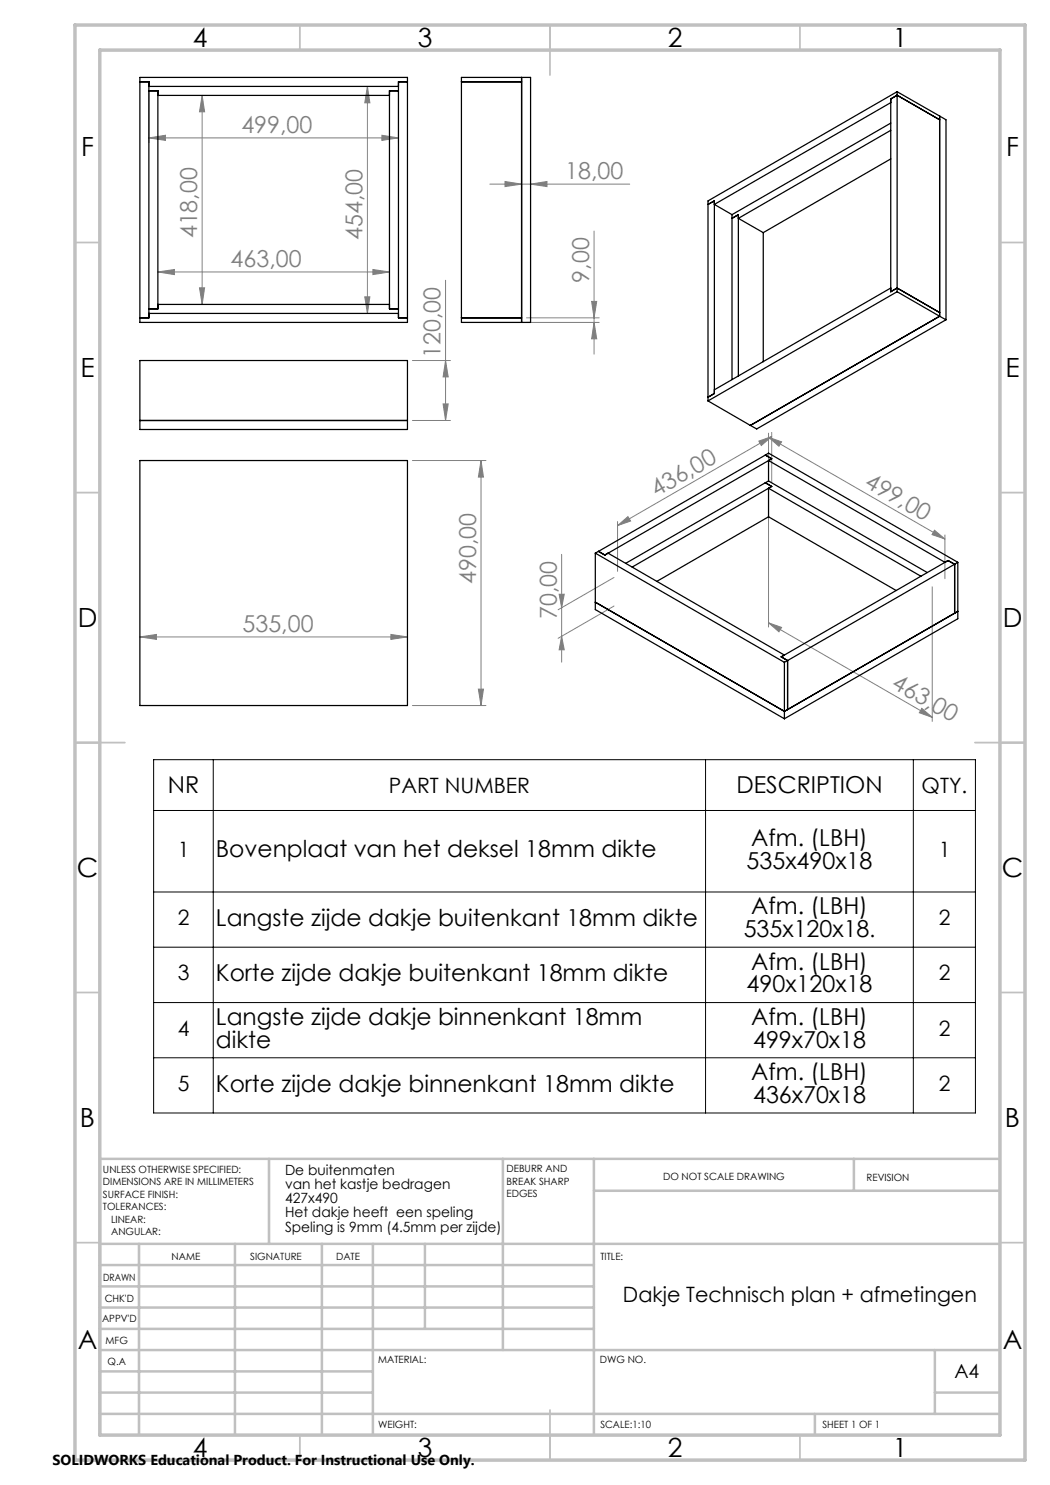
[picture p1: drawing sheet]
<svg xmlns="http://www.w3.org/2000/svg" width="210mm" height="297mm" viewBox="0 0 210 297" stroke-linecap="round" stroke-linejoin="round" font-family="sans-serif">
<g fill="none" stroke="#808080" stroke-width=".2">
<path d="M29.8 18.3v10.3M40.4 19.1l.5 3.3h-1zM40.4 19.1v41.8M73.5 17.3l.5 3.3h-1zM73.5 17.3v45.4M79.7 18.3v10.3M29.8 27.6l3.3-.5v1zM29.8 27.6h49.9M76.4 27.1l3.3 .5-3.3 .5zM98 36.8h27.9M101 36.3l3.3 .5-3.3 .5zM106.1 36.8l3.3-.5v1z"/>
<path d="M31.6 54.4l3.3-.5v1zM31.6 54.4h46.3M39.9 57.6h1l-.5 3.3zM73 59.4h1l-.5 3.3zM74.6 53.9l3.3 .5-3.3 .5zM89.1 56.1v28M118.8 46.2v24.6M82.5 72.1h7.6M89.1 72.1l.5 3.3h-1zM105.3 63.6h14.5M105.3 64.5h14.5M118.3 60.3h1l-.5 3.3z"/>
<path d="M118.8 64.5l.5 3.3h-1zM82.5 92.1h14.7M82.5 84.1h7.6M88.6 80.8h1l-.5 3.3zM96.2 92.1v49M96.2 92.1l.5 3.3h-1zM151.8 88.2l2.5-.9-2 1.8zM153.7 87.5l2.6 .9-.5 .8zM153.7 86.6v8.8M153.7 98.5v26.9M153.7 87.5l35.3 20.3M154.3 86.5v10"/>
<path d="M154.3 87.3l-30.8 17.8M111.8 118.8h1.1l-.6 2.7zM112.3 110.9v21.5M122.8 115.5l-11.2 6.5M123.5 105.1l2.1-1.8 .5 .9zM123.5 104.3v10M186.4 117.4v26.9M186.9 106l2.1 1.8-2.6-.9zM189 107v8.7M28 127.4l3.3-.5v1zM28 127.4h53.5M78.2 126.9l3.3 .5-3.3 .5z"/>
<path d="M95.7 137.8h1l-.5 3.3zM112.3 127.2l.6 2.8h-1.1zM122.8 121.2l-11.2 6.5M153.7 124.6l2.6 .9-.5 .9zM153.7 124.6l32.7 18.9M82.5 141.1h14.7M184.4 141.7l2 1.8-2.5-.9z"/>
</g>
<path d="M30.7 151.9h164.4v70.7h-164.4zM42.7 151.9v70.7M141.1 151.9v70.7M182.7 151.9v70.7M30.7 178.4h164.4M30.7 162.1h164.4M30.7 189.4h164.4M30.7 200.5h164.4M30.7 211.6h164.4" fill="none" stroke="#000" stroke-width=".2"/>
<g fill="none" stroke="#c0c0c0" stroke-width=".35">
<path d="M60 5v5M110 5v10M160 5v5M15 48.5h5M200 48.5h5M15 98.5h5M200 98.5h5M15 148.5h10M195 148.5h10M15 198.5h5M200 198.5h5M15 248.5h5"/>
<path d="M200 248.5h5M60 287v5M110 282v10M160 287v5"/>
</g>
<g fill="none" stroke="#c0c0c0" stroke-width=".5">
<path d="M53.8 231.8v17M100.6 231.8v38.2M118.8 231.8v55.2M118.8 238.2h81.2M170.8 231.8v6.4M200 231.8h-180v55.2M20 248.8h180M20 257.3h98.8M20 253h98.8M27.8 248.8v38.2M47 248.8v38.2M64.4 248.8v38.2"/>
<path d="M74.6 248.8v38.2M85 248.8v17M20 265.8h98.8M20 261.5h98.8M20 278.5h54.6M20 274.3h54.6M20 270h180M187 278.5h13M187 270v12.8M20 282.8h180M163 282.8v4.2"/>
</g>
<path d="M15 5h190v287h-190zM20 10h180v277h-180z" fill="none" stroke="#c0c0c0" stroke-width=".7"/>
<g fill="#808080">
<path d="M186.9 106l2.1 1.8-2.6-.9zM153.7 87.5l2.6 .9-.5 .8zM184.4 141.7l2 1.8-2.5-.9zM153.7 124.6l2.6 .9-.5 .9z"/>
<path d="M106.1 36.8l3.3-.5v1zM101 36.3l3.3 .5-3.3 .5z"/>
<path d="M31.6 54.4l3.3-.5v1zM74.6 53.9l3.3 .5-3.3 .5z"/>
<path d="M76.4 27.1l3.3 .5-3.3 .5zM29.8 27.6l3.3-.5v1z"/>
<path d="M151.8 88.2l2.5-.9-2 1.8zM123.5 105.1l2.1-1.8 .5 .9z"/>
<path d="M112.3 127.2l.6 2.8h-1.1zM111.8 118.8h1.1l-.6 2.7z"/>
<path d="M118.3 60.3h1l-.5 3.3zM118.8 64.5l.5 3.3h-1z"/>
<path d="M96.2 92.1l.5 3.3h-1zM95.7 137.8h1l-.5 3.3z"/>
<path d="M89.1 72.1l.5 3.3h-1zM88.6 80.8h1l-.5 3.3z"/>
<path d="M40.4 19.1l.5 3.3h-1zM39.9 57.6h1l-.5 3.3zM73.5 17.3l.5 3.3h-1zM73 59.4h1l-.5 3.3z"/>
<path d="M28 127.4l3.3-.5v1zM78.2 126.9l3.3 .5-3.3 .5z"/>
</g>
<g fill="none" stroke="#000" stroke-width=".25">
<path d="M28 16.4h1.8v47.2h-1.8M28 15.5h53.5v49h-53.5zM29.8 18.2h1.8v43.6h-1.8M29.8 17.3h49.9M31.6 19.1h46.3M79.7 18.2h-1.8v43.6h1.8M81.5 16.4h-1.8v47.2h1.8M92.3 16.4h12M92.3 15.5h13.8v49h-13.8zM104.3 15.5v49M179.4 18.3v40M179.4 18.3l-37.8 21.9v40"/>
<path d="M179.4 18.3l8.5 4.9M178.2 24.6l-31.8 18.3M178.2 26.1l-30.5 17.6 4.9 2.8M178.2 31.8l-25.6 14.7M178.2 20.5l-35.3 20.4 3.5 2M187.9 24l-8.5-5-1.2 .8v38.5l1.2-.7 8.5 4.9M187.9 23.2v40M187.9 23.2l1.3 .8v40M141.6 40.9l1.3-.7v38.5l-1.3 .7M146.4 43.7l1.3-.8v32.3M146.4 42.9v33M152.6 46.5v25.9"/>
<path d="M178.2 57.6l-35.3 20.4M179.4 58.3l-37.8 21.9M179.4 58.3l8.5 4.9M28 72.1h53.5v13.8h-53.5zM29.8 62.7h49.9M31.6 60.9h46.3M92.3 63.6h12M187.9 63.2l-37.8 21.9M187.9 63.2l1.3 .8M189.2 64l-37.9 21.8-1.2-.7M28 84.1h53.5M28 92.1h53.5v49h-53.5z"/>
<path d="M141.6 80.2l8.5 4.9M153.1 96.6l1.2 .7M153.1 96.6l-28 16.1M153.1 91l1.2 .8M153.1 91l-33.4 19.3M153.1 91l.6-.4 37.9 21.9M153.7 96.2l-.6 .4M153.7 96.2l31.8 18.3M153.7 97.6l30.5 17.6M153.7 92.1v4.1M153.7 97.6v5.8M153.7 92.1l35.3 20.4 .6-.4"/>
<path d="M154.3 97.3l-27.9 16.1M154.3 91.8l-33.3 19.2M154.3 97.3l-.6 .3M154.3 91.8l-.6 .3M119.1 110.6v11.3l37.8 21.9M119.1 110.6l37.8 21.9M119.7 110.3l1.3 .7M119.7 110.3l-.6 .3M121 111l.6-.4 35.3 20.4-.7 .4M153.7 103.4l-22.3 12.9M153.7 103.4l25.5 14.7M189.6 112.1l1.3 .8"/>
<path d="M189.6 112.1l-33.4 19.3M190.9 112.9l-33.4 19.2M190.9 112.9v9.8l.7-.4-34.7 20M191.6 112.5v11.3l-34.7 20M191.6 112.5l-.7 .4M119.1 120.4l37.8 21.9M156.2 131.4l1.3 .7M156.9 132.5v11.3M157.5 132.1v9.8l-.6 .4M157.5 132.1l-.6 .4"/>
</g>
<g font-size="5.3">
<text x="38.5" y="9.5">4</text>
<text x="83.5" y="9.5">3</text>
<text x="133.6" y="9.5">2</text>
<text x="178.6" y="9.5">1</text>
<text x="16.2" y="31.3">F</text>
<text x="201.2" y="31.3">F</text>
<text x="16.1" y="75.5">E</text>
<text x="201.1" y="75.5">E</text>
<text x="15.5" y="125.5">D</text>
<text x="200.5" y="125.5">D</text>
<text x="15.4" y="175.5">C</text>
<text x="200.4" y="175.5">C</text>
<text x="16" y="225.5">B</text>
<text x="201" y="225.5">B</text>
<text x="15.5" y="269.8">A</text>
<text x="200.5" y="269.8">A</text>
<text x="38.5" y="291.5">4</text>
<text x="83.5" y="291.5">3</text>
<text x="133.6" y="291.5">2</text>
<text x="178.6" y="291.5">1</text>
</g>
<g font-size="4.7" fill="#808080">
<text x="48.3" y="26.5">499,00</text>
<text x="113" y="35.8">18,00</text>
<text x="39.4" y="47.7" transform="rotate(-90 39.4 47.7)">418,00</text>
<text x="46.1" y="53.4">463,00</text>
<text x="72.5" y="48.1" transform="rotate(-90 72.5 48.1)">454,00</text>
<text x="117.8" y="56.5" transform="rotate(-90 117.8 56.5)">9,00</text>
<text x="88.1" y="71.6" transform="rotate(-90 88.1 71.6)">120,00</text>
<text x="131.3" y="99.4" transform="rotate(-30 131.3 99.4)">436,00</text>
<text x="172.7" y="97.2" transform="rotate(30 172.7 97.2)">499,00</text>
<text x="95.2" y="116.8" transform="rotate(-90 95.2 116.8)">490,00</text>
<text x="111.3" y="123.8" transform="rotate(-90 111.3 123.8)">70,00</text>
<text x="48.5" y="126.4">535,00</text>
<text x="178.1" y="137.5" transform="rotate(30 178.1 137.5)">463,00</text>
</g>
<g font-size="4.7">
<text x="33.6" y="158.7">NR</text>
<text x="147.3" y="158.7">DESCRIPTION</text>
<text x="43.2" y="171.5">Bovenplaat van het deksel 18mm dikte</text>
<text x="149.3" y="173.8">535x490x18</text>
<text x="150.2" y="169.2">Afm. (LBH)</text>
<text x="43.2" y="185.2">Langste zijde dakje buitenkant 18mm dikte</text>
<text x="150.2" y="182.9">Afm. (LBH)</text>
<text x="148.7" y="187.4">535x120x18.</text>
<text x="43.2" y="196.2">Korte zijde dakje buitenkant 18mm dikte</text>
<text x="150.2" y="193.9">Afm. (LBH)</text>
<text x="149.3" y="198.5">490x120x18</text>
<text x="43.2" y="205">Langste zijde dakje binnenkant 18mm</text>
<text x="43.2" y="209.5">dikte</text>
<text x="150.2" y="205">Afm. (LBH)</text>
<text x="150.6" y="209.5">499x70x18</text>
<text x="43.2" y="218.3">Korte zijde dakje binnenkant 18mm dikte</text>
<text x="150.2" y="216.1">Afm. (LBH)</text>
<text x="150.6" y="220.6">436x70x18</text>
</g>
<g font-size="4.2">
<text x="77.8" y="158.5">PART NUMBER</text>
<text x="184.3" y="158.5">QTY.</text>
<text x="35.5" y="171.4">1</text>
<text x="187.7" y="171.4">1</text>
<text x="35.5" y="185">2</text>
<text x="187.7" y="185">2</text>
<text x="35.5" y="196.1">3</text>
<text x="187.7" y="196.1">2</text>
<text x="35.5" y="207.1">4</text>
<text x="187.7" y="207.1">2</text>
<text x="35.5" y="218.2">5</text>
<text x="187.7" y="218.2">2</text>
<text x="124.6" y="260.4">Dakje Technisch plan + afmetingen</text>
</g>
<text font-size="3.9" x="190.9" y="275.5">A4</text>
<text font-size="2.9" x="10.5" y="292.9">SOLIDWORKS Educational Product. For Instructional Use Only.</text>
<g font-size="2.8">
<text x="57" y="235">De buitenmaten</text>
<text x="57" y="237.8">van het kastje bedragen</text>
<text x="57" y="240.7">427x490</text>
<text x="57" y="243.5">Het dakje heeft een speling</text>
<text x="57" y="246.3">Speling is 9mm (4.5mm per zijde)</text>
</g>
<g font-size="2">
<text x="20.6" y="234.6">UNLESS OTHERWISE SPECIFIED:</text>
<text x="20.6" y="237.1">DIMENSIONS ARE IN MILLIMETERS</text>
<text x="20.6" y="239.6">SURFACE FINISH:</text>
<text x="101.3" y="234.5">DEBURR AND</text>
<text x="101.3" y="237">BREAK SHARP</text>
<text x="101.3" y="239.5">EDGES</text>
<text x="132.6" y="236">DO NOT SCALE DRAWING</text>
<text x="173.3" y="236.2">REVISION</text>
<text x="20.6" y="242.1">TOLERANCES:</text>
<text x="22.2" y="244.6">LINEAR:</text>
<text x="22.2" y="247.1">ANGULAR:</text>
<text x="34.3" y="252">NAME</text>
<text x="50" y="251.9">SIGNATURE</text>
<text x="67.2" y="251.9">DATE</text>
<text x="120.1" y="251.9">TITLE:</text>
<text x="20.6" y="256.1">DRAWN</text>
<text x="20.9" y="260.3">CHK'D</text>
<text x="20.4" y="264.4">APPV'D</text>
<text x="21.1" y="268.8">MFG</text>
<text x="21.5" y="273">Q.A</text>
<text x="75.6" y="272.5">MATERIAL:</text>
<text x="120" y="272.5">DWG NO.</text>
<text x="75.6" y="285.5">WEIGHT:</text>
<text x="120.1" y="285.6">SCALE:1:10</text>
<text x="164.5" y="285.6">SHEET 1 OF 1</text>
</g>
</svg>
